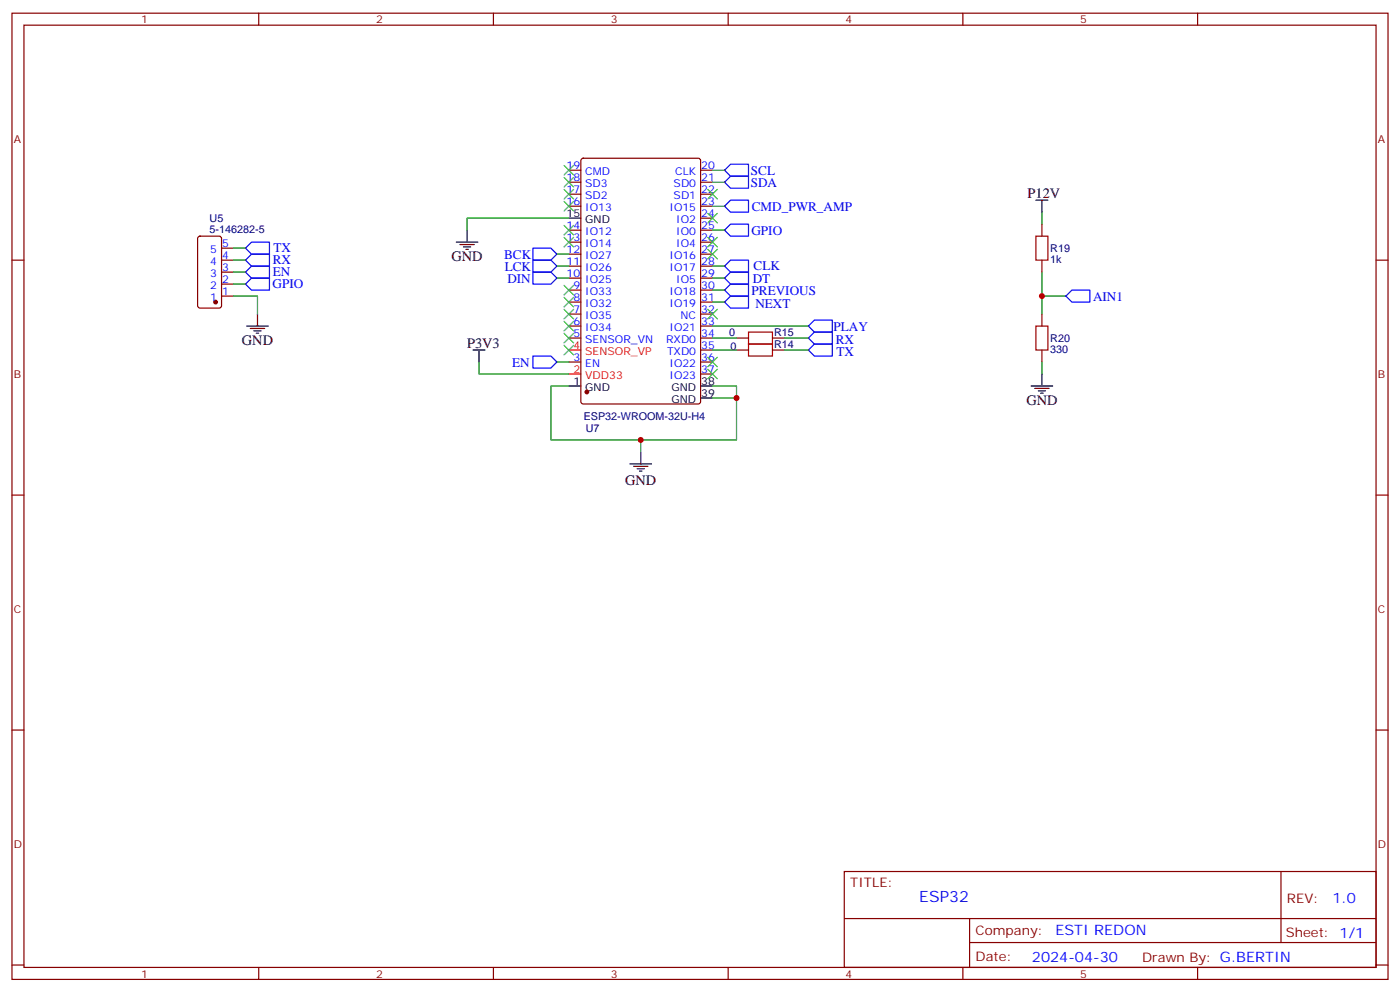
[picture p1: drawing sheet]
<svg xmlns="http://www.w3.org/2000/svg" width="412mm" height="292mm" viewBox="0 0 412 292" stroke-linecap="round" stroke-linejoin="round" font-family="sans-serif">
<g fill="none" stroke="#870000" stroke-width=".35">
<path d="M3.5 3.9h405.4v284.3h-405.4zM7.1 7.4h398.2v277.3h-398.2zM76.2 3.9v3.5M145.3 3.9v3.5M214.5 3.9v3.5M283.6 3.9v3.5M352.8 3.9v3.5M167.6 57.2h3.5M167.6 53.6h3.5M167.6 50.1h3.5M171.3 46.8l.5-.2h33.9l.6 .4 .1 71.2-.5 .6-34.1 .1-.6-.5-.1-71.1zM206.4 57.2h3.5"/>
<path d="M206.4 53.6h3.5M206.4 50.1h3.5M3.5 76.6h3.6M58.4 69.7l.5-.2h5.7l.6 .4 .1 20.1-.5 .6-5.9 .1-.6-.5-.1-20zM65.3 76.6h3.5M65.3 73h3.5M167.6 78.3h3.5M167.6 74.8h3.5M167.6 71.3h3.5M167.6 67.7h3.5M167.6 60.7h3.5M206.4 78.3h3.5"/>
<path d="M206.4 74.8h3.5M206.4 71.3h3.5M206.4 67.7h3.5M206.4 64.2h3.5M206.4 60.7h3.5M306.9 66v3.5M306.9 76.6v3.5M405.3 76.6h3.6M65.3 87.1h3.5M65.3 83.6h3.5M65.3 80.1h3.5M167.6 99.5h3.5"/>
<path d="M167.6 96h3.5M167.6 92.4h3.5M167.6 88.9h3.5M167.6 85.4h3.5M167.6 81.8h3.5M206.4 99.5h3.5M206.4 96h3.5M206.4 92.4h3.5M206.4 88.9h3.5M206.4 85.4h3.5M206.4 81.8h3.5M217 99.5h3.5"/>
<path d="M227.5 99.5h3.6M306.9 92.4v3.6M167.6 106.5h3.5M206.4 110.1h3.5M206.4 106.5h3.5M206.4 103h3.5M217 103h3.5M227.5 103h3.6M306.9 103v3.5M3.5 145.7h3.6M405.3 145.7h3.6M3.5 214.8h3.6"/>
<path d="M405.3 214.8h3.6M248.7 256.5h156.6v28.2h-156.6zM377.3 256.5v20.9M248.7 270.3h156.5M285.6 277.4h119.6M285.6 270.3v14.1M3.5 284h3.6M76.2 284.7v3.5M145.3 284.7v3.5M214.5 284.7v3.5M283.6 284.7v3.5M352.8 284.7v3.5"/>
<path d="M405.3 284h3.6"/>
</g>
<g fill="none" stroke="#008700" stroke-width=".35">
<path d="M209.9 53.6h3.5M209.9 50.1h3.5M68.8 73h3.5M68.8 76.6h3.5M164 78.3h3.6M164 74.8h3.6M167.6 64.2h-30v3.5M209.9 78.3h3.5M209.9 67.7h3.5M209.9 60.7h3.5M306.9 62.4v3.6M68.8 87.1h7v5.3"/>
<path d="M68.8 80.1h3.5M68.8 83.6h3.5M164 81.8h3.6M209.9 81.8h3.5M209.9 85.4h3.5M209.9 88.9h3.5M209.9 96h28.2M209.9 99.5h7.1M231.1 99.5h7M306.9 80.1v12.3M306.9 87.1h7.1M141.1 106.5v3.6h26.5"/>
<path d="M164 106.5h3.6M167.6 113.6h-5.3v15.9h54.7v-12.4h-7.1M209.9 113.6h7.1v3.5M209.9 103h7.1M231.1 103h7M306.9 106.5v3.6M188.7 129.5v3.5"/>
</g>
<g fill="none" stroke="#000" stroke-width=".35">
<path d="M305.2 58.9h3.5M306.9 58.9v3.5M134.4 71.3h6.4M135.5 72h4.2M136.5 72.7h2.1M137.2 73.4h.7M137.6 67.7v3.6M167.6 64.2h3.5M72.7 96h6.3M73.7 96.7h4.3M74.8 97.4h2.1M75.5 98.1h.7"/>
<path d="M75.8 92.4v3.6M139.3 103h3.6M141.1 103v3.5M167.6 113.6h3.5M206.4 113.6h3.5M206.4 117.1h3.5M303.7 113.6h6.4M304.8 114.3h4.2M305.9 115h2.1M306.6 115.7h.7M306.9 110.1v3.5M185.6 136.5h6.3"/>
<path d="M186.6 137.2h4.3M187.7 137.9h2.1M188.4 138.6h.7M188.7 133v3.5"/>
</g>
<path d="M305.2 69.5h3.5v7.1h-3.5zM220.5 97.7h7v3.5h-7zM305.2 96h3.5v7h-3.5zM220.5 101.2h7v3.6h-7z" fill="none" stroke="#a10000" stroke-width=".35"/>
<g fill="none" stroke="#00f" stroke-width=".35">
<path d="M215.2 51.9h5.3v3.5h-5.3l-1.8-1.8zM215.2 48.3h5.3v3.6h-5.3l-1.8-1.8zM74.1 78.3h5.3v3.5h-5.3l-1.8-1.7zM74.1 71.3h5.3v3.5h-5.3l-1.8-1.8zM74.1 74.8h5.3v3.5h-5.3l-1.8-1.7zM157 76.6h5.3l1.7 1.7-1.7 1.8h-5.3zM157 73h5.3l1.7 1.8-1.7 1.8h-5.3zM213.4 67.7l1.8-1.7h5.3v3.5h-5.3zM213.4 78.3l1.8-1.7h5.3v3.5h-5.3zM213.4 60.7l1.8-1.8h5.3v3.5h-5.3zM74.1 81.8h5.3v3.6h-5.3l-1.8-1.8zM157 80.1h5.3l1.7 1.7-1.7 1.8h-5.3z"/>
<path d="M213.4 85.4l1.8-1.8h5.3v3.5h-5.3zM213.4 88.9l1.8-1.8h5.3v3.6h-5.3zM213.4 81.8l1.8-1.7h5.3v3.5h-5.3zM238.1 99.5l1.8-1.8h5.3v3.5h-5.3zM238.1 96l1.8-1.8h5.3v3.5h-5.3zM314 87.1l1.7-1.7h5.3v3.5h-5.3zM157 104.8h5.3l1.7 1.7-1.7 1.8h-5.3zM238.1 103l1.8-1.8h5.3v3.6h-5.3z"/>
</g>
<g fill="#870000" stroke="#870000" stroke-width=".35">
<circle cx="63.5" cy="88.9" r=".53"/>
<circle cx="172.9" cy="115.4" r=".53"/>
</g>
<path d="M167.6 103h3.5M167.6 110.1h3.5" fill="none" stroke="#f00" stroke-width=".35"/>
<g fill="none" stroke="#3c3" stroke-width=".35">
<path d="M166.2 55.7l2.8 2.9M166.2 52.2l2.8 2.8M166.2 48.7l2.8 2.8M166.2 59.3l2.8 2.8M169 55.7l-2.8 2.9M169 52.2l-2.8 2.8M169 48.7l-2.8 2.8M169 59.3l-2.8 2.8M208.5 55.7l2.8 2.9M211.3 55.7l-2.8 2.9M166.2 69.8l2.8 2.9M166.2 66.3l2.8 2.8"/>
<path d="M169 69.8l-2.8 2.9M169 66.3l-2.8 2.8M208.5 73.4l2.8 2.8M208.5 62.8l2.8 2.8M208.5 69.8l2.8 2.9M211.3 73.4l-2.8 2.8M211.3 62.8l-2.8 2.8M211.3 69.8l-2.8 2.9M166.2 98.1l2.8 2.8M166.2 91l2.8 2.8M166.2 87.5l2.8 2.8M166.2 84l2.8 2.8"/>
<path d="M166.2 94.5l2.8 2.9M169 98.1l-2.8 2.8M169 91l-2.8 2.8M169 87.5l-2.8 2.8M169 84l-2.8 2.8M169 94.5l-2.8 2.9M208.5 91l2.8 2.8M211.3 91l-2.8 2.8M166.2 101.6l2.8 2.8M169 101.6l-2.8 2.8M208.5 105.1l2.8 2.8M208.5 108.7l2.8 2.8"/>
<path d="M211.3 105.1l-2.8 2.8M211.3 108.7l-2.8 2.8"/>
</g>
<g fill="#c00">
<circle cx="306.9" cy="87.1" r=".88"/>
<circle cx="217" cy="117.1" r=".88"/>
<circle cx="188.7" cy="129.5" r=".88"/>
</g>
<text font-size="4.6" fill="#00f" x="270.8" y="265.5">ESP32</text>
<g font-size="4.2">
<text x="302.7" y="58.2">P12V</text>
<text x="133" y="76.9">GND</text>
<text x="71.3" y="101.6">GND</text>
<text x="137.6" y="102.3">P3V3</text>
<text x="302.3" y="119.2">GND</text>
<text x="184.1" y="142.6">GND</text>
</g>
<g font-size="4.2" fill="#00f">
<text x="392.5" y="265.7">1.0</text>
<text x="310.9" y="275.3">ESTI REDON</text>
<text x="304" y="283.1">2024-04-30</text>
</g>
<g font-size="3.9" fill="#00f">
<text x="221.2" y="51.6">SCL</text>
<text x="221.1" y="55.1">SDA</text>
<text x="221.5" y="62.2">CMD_PWR_AMP</text>
<text x="221.4" y="69.2">GPIO</text>
<text x="80.4" y="77.7">RX</text>
<text x="80.6" y="74.2">TX</text>
<text x="148.5" y="76.3">BCK</text>
<text x="80.3" y="81.3">EN</text>
<text x="148.7" y="79.9">LCK</text>
<text x="149.5" y="83.4">DIN</text>
<text x="221.7" y="83.4">DT</text>
<text x="222" y="79.6">CLK</text>
<text x="80.3" y="84.8">GPIO</text>
<text x="221.4" y="86.9">PREVIOUS</text>
<text x="322" y="88.5">AIN1</text>
<text x="222.5" y="90.7">NEXT</text>
<text x="245.5" y="97.5">PLAY</text>
<text x="246.2" y="101.1">RX</text>
<text x="246.4" y="104.7">TX</text>
<text x="150.9" y="108.1">EN</text>
</g>
<g font-size="3.9" fill="#800">
<text x="250.5" y="261.1">TITLE:</text>
<text x="379.1" y="265.7">REV:</text>
<text x="287.4" y="275.3">Company:</text>
<text x="378.7" y="275.9">Sheet: 1/1</text>
<text x="287.4" y="282.9">Date:</text>
<text x="336.4" y="283">Drawn By: G.BERTIN</text>
</g>
<g font-size="3.2" fill="#800">
<text x="41.6" y="6.9">1</text>
<text x="110.8" y="6.9">2</text>
<text x="179.9" y="6.9">3</text>
<text x="249.1" y="6.9">4</text>
<text x="318.2" y="6.9">5</text>
<text x="4.1" y="42">A</text>
<text x="405.9" y="42">A</text>
<text x="4.1" y="111.1">B</text>
<text x="405.9" y="111.1">B</text>
<text x="4.1" y="180.3">C</text>
<text x="405.9" y="180.3">C</text>
<text x="4.1" y="249.4">D</text>
<text x="405.9" y="249.4">D</text>
<text x="41.6" y="287.7">1</text>
<text x="110.8" y="287.7">2</text>
<text x="179.9" y="287.7">3</text>
<text x="249.1" y="287.7">4</text>
<text x="318.2" y="287.7">5</text>
</g>
<g font-size="3.2" fill="#00f">
<text x="166.9" y="49.7">19</text>
<text x="166.9" y="53.3">18</text>
<text x="172.4" y="51.5">CMD</text>
<text x="198.9" y="51.5">CLK</text>
<text x="206.6" y="53.3">21</text>
<text x="206.6" y="49.7">20</text>
<text x="166.9" y="56.8">17</text>
<text x="172.4" y="55">SD3</text>
<text x="172.4" y="58.6">SD2</text>
<text x="198.4" y="58.6">SD1</text>
<text x="198.4" y="55">SD0</text>
<text x="206.6" y="56.8">22</text>
<text x="166.9" y="60.3">16</text>
<text x="172.4" y="62.1">IO13</text>
<text x="197.2" y="62.1">IO15</text>
<text x="199.2" y="65.6">IO2</text>
<text x="206.6" y="63.9">24</text>
<text x="206.6" y="60.3">23</text>
<text x="166.9" y="67.4">14</text>
<text x="166.9" y="70.9">13</text>
<text x="172.4" y="69.1">IO12</text>
<text x="199.2" y="69.1">IO0</text>
<text x="206.6" y="70.9">26</text>
<text x="206.6" y="67.4">25</text>
<text x="61.9" y="78">4</text>
<text x="61.9" y="74.4">5</text>
<text x="65.4" y="76.2">4</text>
<text x="65.4" y="72.7">5</text>
<text x="166.9" y="74.4">12</text>
<text x="166.9" y="78">11</text>
<text x="172.4" y="72.7">IO14</text>
<text x="172.4" y="76.2">IO27</text>
<text x="197.2" y="76.2">IO16</text>
<text x="199.2" y="72.7">IO4</text>
<text x="206.6" y="78">28</text>
<text x="206.6" y="74.4">27</text>
<text x="61.9" y="81.5">3</text>
<text x="65.4" y="83.3">2</text>
<text x="65.4" y="79.7">3</text>
<text x="166.9" y="81.5">10</text>
<text x="172.4" y="79.7">IO26</text>
<text x="172.4" y="83.3">IO25</text>
<text x="197.2" y="79.7">IO17</text>
<text x="199.2" y="83.3">IO5</text>
<text x="206.6" y="81.5">29</text>
<text x="61.9" y="88.5">1</text>
<text x="61.9" y="85">2</text>
<text x="65.4" y="86.8">1</text>
<text x="168.9" y="85">9</text>
<text x="168.9" y="88.5">8</text>
<text x="172.4" y="86.8">IO33</text>
<text x="197.2" y="86.8">IO18</text>
<text x="206.6" y="88.5">31</text>
<text x="206.6" y="85">30</text>
<text x="168.9" y="92.1">7</text>
<text x="168.9" y="95.6">6</text>
<text x="172.4" y="90.3">IO32</text>
<text x="172.4" y="93.8">IO35</text>
<text x="197.2" y="90.3">IO19</text>
<text x="200.5" y="93.8">NC</text>
<text x="206.6" y="95.6">33</text>
<text x="206.6" y="92.1">32</text>
<text x="168.9" y="99.1">5</text>
<text x="172.4" y="97.4">IO34</text>
<text x="172.4" y="100.9">SENSOR_VN</text>
<text x="196.2" y="100.9">RXD0</text>
<text x="197.2" y="97.4">IO21</text>
<text x="206.6" y="99.1">34</text>
<text x="168.9" y="106.2">3</text>
<text x="172.4" y="107.9">EN</text>
<text x="196.5" y="104.4">TXD0</text>
<text x="197.2" y="107.9">IO22</text>
<text x="206.6" y="106.2">36</text>
<text x="206.6" y="102.7">35</text>
<text x="197.2" y="111.5">IO23</text>
<text x="206.6" y="109.7">37</text>
</g>
<g font-size="3.2" fill="#000080">
<text x="61.7" y="65.2">U5</text>
<text x="61.7" y="68.4">5-146282-5</text>
<text x="309.4" y="77.3">1k</text>
<text x="309.4" y="74.2">R19</text>
<text x="214.8" y="98.8">0</text>
<text x="228" y="98.8">R15</text>
<text x="309.4" y="100.6">R20</text>
<text x="215.2" y="103">0</text>
<text x="228" y="102.4">R14</text>
<text x="309.4" y="103.8">330</text>
<text x="171.9" y="123.6">ESP32-WROOM-32U-H4</text>
<text x="172.5" y="127.1">U7</text>
</g>
<g font-size="3.2">
<text x="166.9" y="63.9">15</text>
<text x="172.4" y="65.6">GND</text>
<text x="168.9" y="113.2">1</text>
<text x="206.6" y="113.2">38</text>
<text x="172.4" y="115">GND</text>
<text x="197.8" y="118.5">GND</text>
<text x="197.8" y="115">GND</text>
<text x="206.6" y="116.8">39</text>
</g>
<g font-size="3.2" fill="#f00">
<text x="168.9" y="102.7">4</text>
<text x="172.4" y="104.4">SENSOR_VP</text>
<text x="168.9" y="109.7">2</text>
<text x="172.4" y="111.5">VDD33</text>
</g>
</svg>
